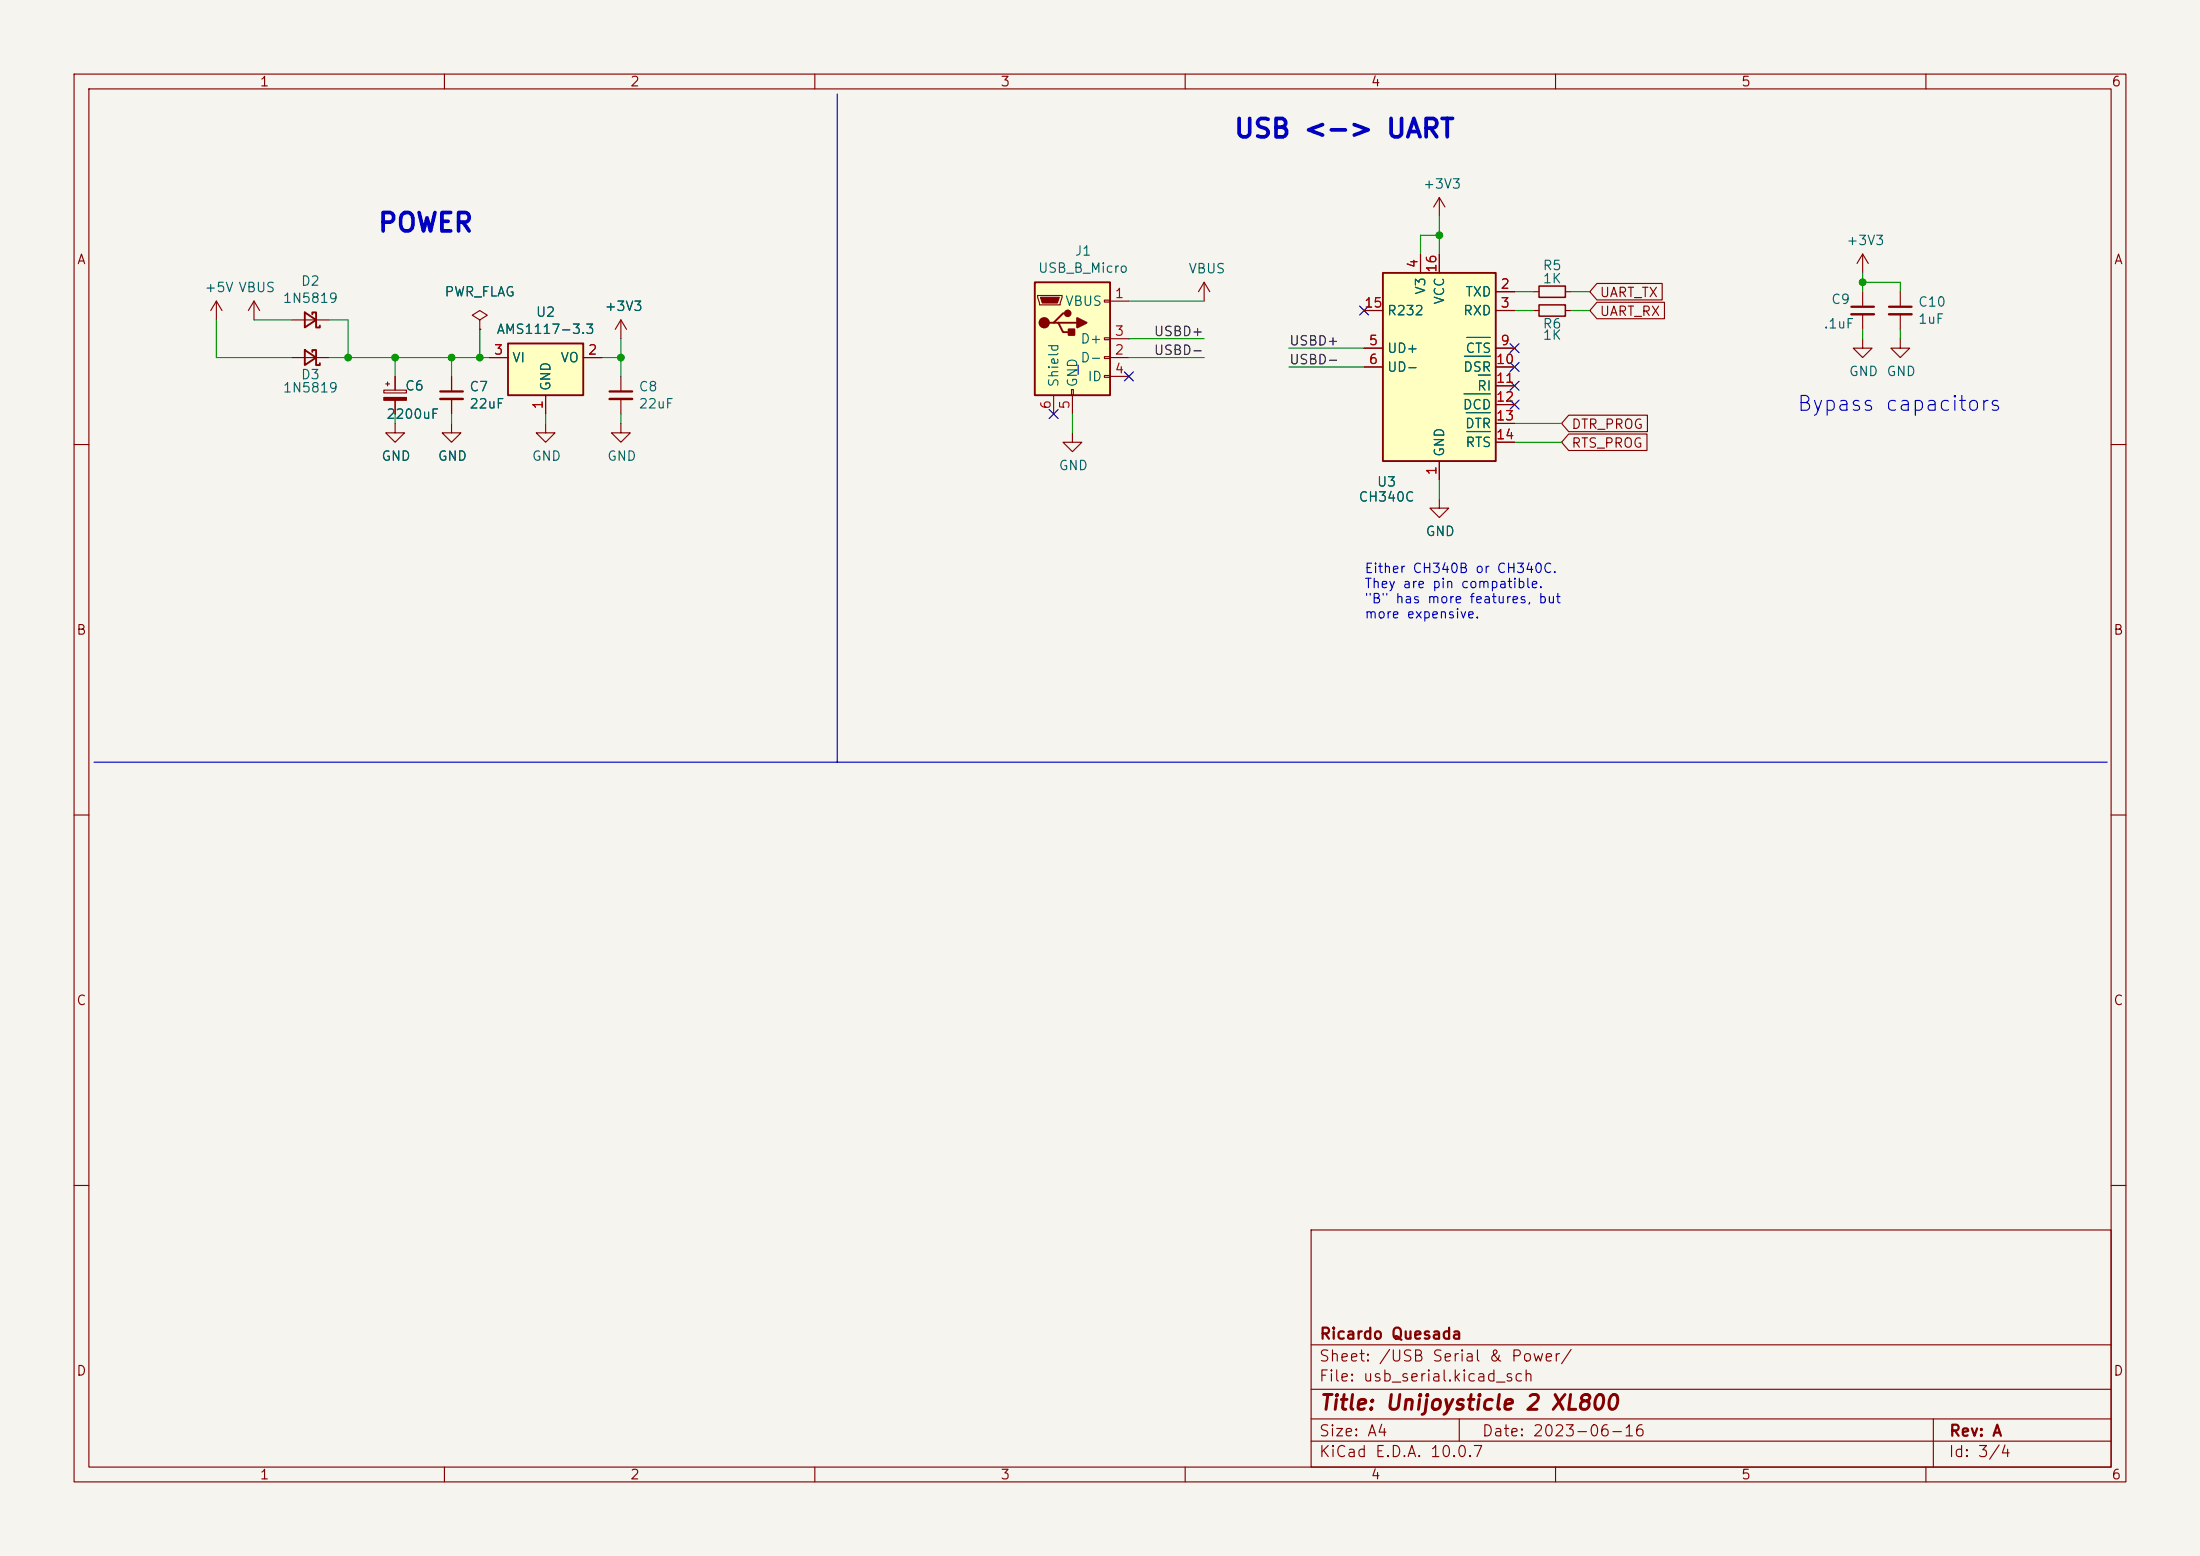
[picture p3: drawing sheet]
<svg xmlns="http://www.w3.org/2000/svg" width="297mm" height="210mm" viewBox="0 0 297 210" stroke-linecap="round" stroke-linejoin="round" font-family="sans-serif">
<path d="M0 0h297v210h-297z" fill="#f5f4ef" stroke="#f5f4ef" stroke-width=".14"/>
<g fill="none" stroke="#840000" stroke-width=".15">
<path d="M10 10h277v190h-277zM12 12h273v186h-273zM60 10v2M110 10v2M160 10v2M210 10v2M260 10v2M162.6 38.1l-.8 1.3M162.6 38.1l.7 1.3M162.6 38.1v2.5M251.5 34.3v2.5M251.5 39.4v2"/>
<path d="M251.5 34.3l-.8 1.3M251.5 34.3l.7 1.3M256.5 39.4v2M61 50.8v2M61 53.8v2.1M251.5 45.7v1.3h1.2l-1.2 1.3-1.3-1.3h1.3M251.5 42.4v2.1M256.5 45.7v1.3h1.3l-1.3 1.3-1.2-1.3h1.2M256.5 42.4v2.1M10 60h2M285 60h2M10 110h2"/>
<path d="M285 110h2M10 160h2M177 166h108v32h-108zM285 160h2M60 198v2M110 198v2M160 198v2M177 194.5h108M177 191.5h108M177 187.5h108M177 181.5h108M197 191.5v3"/>
<path d="M210 198v2M260 198v2M261 191.5v6.5"/>
</g>
<path d="M59.4 52.8h3.1M249.9 41.4h3.1M255 41.4h3.1" fill="none" stroke="#840000" stroke-width=".3"/>
<path d="M59.4 53.8h3.1M249.9 42.4h3.1M255 42.4h3.1" fill="none" stroke="#840000" stroke-width=".33"/>
<path d="M139.7 38.1h10.2v15.2h-10.2z" fill="#ffffc2"/>
<path d="M139.7 38.1h10.2v15.2h-10.2zM142.2 43.6h.7l.6 1.2h1.3M142.9 43.6h2.5M144.1 42.3h-.6l-1.3 1.3h-.6" fill="none" stroke="#840000" stroke-width=".25"/>
<path d="M140.1 39.9h3.3v.2l-.3 1h-2.8zM142.2 53.3v2.6M144.7 52.6h.2v.7h-.2zM144.8 53.3v2.6M149.1 40.5h.8v.3h-.8zM149.1 45.6h.8v.2h-.8zM149.1 48.1h.8v.3h-.8zM149.1 50.7h.8v.2h-.8zM149.9 40.6h2.5M149.9 48.3h2.5M149.9 45.7h2.5M149.9 50.8h2.5" fill="none" stroke="#840000" stroke-width=".15"/>
<path d="M140.5 40.1h2.5l-.3 .8h-2z" fill="#840000" stroke="#840000" stroke-width=".15"/>
<g fill="#840000" stroke="#840000" stroke-width=".25">
<path d="M144.3 44.5h.7v.7h-.7z"/>
<path d="M145.4 42.9l1.3 .7-1.3 .6z"/>
<circle cx="141" cy="43.6" r=".63"/>
<circle cx="144.1" cy="42.3" r=".38"/>
</g>
<path d="M186.7 36.8h15.2v25.4h-15.2z" fill="#ffffc2"/>
<path d="M186.7 36.8h15.2v25.4h-15.2z" fill="none" stroke="#840000" stroke-width=".25"/>
<g fill="none" stroke="#840000" stroke-width=".15">
<path d="M191.8 34.3v2.5M194.3 34.3v2.5M201.9 39.4h2.6M144.8 58.4v1.3h1.2l-1.2 1.3-1.3-1.3h1.3M184.1 41.9h2.6M184.1 47h2.6M184.1 49.5h2.6M201.9 41.9h2.6M201.9 47h2.6M201.9 49.5h2.6M201.9 52.1h2.6M201.9 54.6h2.6"/>
<path d="M201.9 57.2h2.6M201.9 59.7h2.6M194.3 62.2v2.6"/>
</g>
<path d="M197.6 53.2h3.6M197.7 48.1h3.5M197.9 55.7h3.3M198 45.5h3.2M198 58.2h3.2M199.6 50.6h1.6" fill="none" stroke="#006464" stroke-width=".15"/>
<path d="M68.6 46.4h10.1v6.9h-10.1z" fill="#ffffc2"/>
<path d="M41.1 47.2l1.6 1.1-1.6 1zM41.1 42.2l1.6 1-1.6 1zM42.2 47.5v-.3h.5v2.1h.5v-.3M42.2 42.4v-.2h.5v2h.5v-.3M68.6 46.4h10.1v6.9h-10.1z" fill="none" stroke="#840000" stroke-width=".25"/>
<g fill="none" stroke="#840000" stroke-width=".15">
<path d="M191.8 34.3v2.5M194.3 26.7l-.8 1.2M194.3 26.7l.8 1.2M194.3 26.7v2.5M194.3 34.3v2.5M201.9 39.4h2.6M207 39.4h.8M211.3 39.4h.8M215.6 38.3h8.8v2.2h-8.8l-1-1.1zM29.2 40.6l-.8 1.3M29.2 40.6l.8 1.3M29.2 40.6v2.6"/>
<path d="M34.3 40.6l-.8 1.3M34.3 40.6l.8 1.3M34.3 40.6v2.6M39.4 48.3h5M39.4 43.2h5M51.8 52.7h3.1v.3h-3.1zM52.1 51.8h.5M52.3 51.6v.5M53.3 57.2v1.2h1.3l-1.3 1.3-1.2-1.3h1.2M53.3 50.8v1.9M53.3 54v1.9M61 57.2v1.2h1.2l-1.2 1.3-1.3-1.3h1.3"/>
<path d="M61 50.8v2M61 53.8v2.1M64.8 43.2l1-.7-1-.6-1 .6 1 .7v1.3M64.8 44.5h.1M66 48.3h2.6M73.7 57.2v1.2h1.2l-1.2 1.3-1.3-1.3h1.3M73.7 53.3v2.6M78.7 48.3h2.6M83.8 57.2v1.2h1.3l-1.3 1.3-1.3-1.3h1.3M83.8 43.2l-.7 1.3M83.8 43.2l.8 1.3M83.8 43.2v2.5"/>
<path d="M83.8 50.8v2M83.8 53.8v2.1M184.1 41.9h2.6M184.1 47h2.6M184.1 49.5h2.6M201.9 41.9h2.6M201.9 47h2.6M201.9 49.5h2.6M201.9 52.1h2.6M201.9 54.6h2.6M201.9 57.2h2.6M201.9 59.7h2.6"/>
<path d="M207 41.9h.8M211.3 41.9h.8M211.8 58.6h10.5v2.2h-10.5l-1-1.1zM211.8 56h10.6v2.3h-10.6l-1-1.1zM215.6 40.8h9.1v2.2h-9.1l-1-1.1zM194.3 67.3v1.3h1.3l-1.3 1.3-1.3-1.3h1.3M194.3 62.2v2.6"/>
</g>
<path d="M207.8 38.6h3.5v1.5h-3.5zM207.8 41.1h3.5v1.6h-3.5z" fill="none" stroke="#840000" stroke-width=".2"/>
<path d="M82.3 52.8h3" fill="none" stroke="#840000" stroke-width=".3"/>
<path d="M82.3 53.8h3" fill="none" stroke="#840000" stroke-width=".33"/>
<path d="M51.8 53.6h3.1v.4h-3.1z" fill="#840000" stroke="#840000" stroke-width=".15"/>
<path d="M113 12.7v90.2M145.5 49.3v1.2M12.7 102.9h271.8" fill="none" stroke="#0000c2" stroke-width=".15"/>
<g fill="none" stroke="#009600" stroke-width=".15">
<path d="M194.3 29.2v5.1M194.3 31.8h-2.5v2.5M204.5 39.4h2.5M212.1 39.4h2.5M251.5 36.8v2.6M251.5 38.1h5v1.3M29.2 43.2v5.1h10.2M34.3 43.2h5.1M44.4 48.3h21.6M44.4 43.2h2.6v5.1M53.3 48.3v2.5M53.3 55.9v1.3"/>
<path d="M61 48.3v2.5M61 55.9v1.3M64.8 44.5v3.8M73.7 55.9v1.3M81.3 48.3h2.5M83.8 45.7v5.1M83.8 55.9v1.3M144.8 55.9v2.5M152.4 48.3h10.2M152.4 40.6h10.2M152.4 45.7h10.2M174 49.5h10.1"/>
<path d="M174 47h10.1M204.5 41.9h2.5M204.5 57.2h6.3M204.5 59.7h6.3M212.1 41.9h2.5M251.5 44.5v1.2M256.5 44.5v1.2M194.3 64.8v2.5"/>
</g>
<g fill="none" stroke="#000084" stroke-width=".15">
<path d="M141.6 55.3l1.2 1.2M142.8 55.3l-1.2 1.2M151.8 50.2l1.2 1.2M153 50.2l-1.2 1.2M183.5 41.3l1.3 1.2M184.8 41.3l-1.3 1.2M203.9 54l1.2 1.2M203.9 46.4l1.2 1.2M203.9 48.9l1.2 1.2M203.9 51.5l1.2 1.2M205.1 54l-1.2 1.2M205.1 46.4l-1.2 1.2"/>
<path d="M205.1 48.9l-1.2 1.2M205.1 51.5l-1.2 1.2"/>
</g>
<path d="M197.6 53.2h3.6M197.7 48.1h3.5M197.9 55.7h3.3M198 45.5h3.2M198 58.2h3.2M199.6 50.6h1.6" fill="none" stroke="#006464" stroke-width=".15"/>
<g fill="#009600" stroke="#009600" stroke-width=".14">
<circle cx="251.5" cy="38.1" r=".46"/>
<circle cx="61" cy="48.3" r=".46"/>
<circle cx="53.3" cy="48.3" r=".46"/>
<circle cx="64.8" cy="48.3" r=".46"/>
<circle cx="83.8" cy="48.3" r=".46"/>
<circle cx="47" cy="48.3" r=".46"/>
<circle cx="194.3" cy="31.8" r=".46"/>
</g>
<g font-size="2.5" fill="#0000c2">
<text x="166.4" y="19.2">USB &lt;-&gt; UART</text>
<text x="50.9" y="31.9">POWER</text>
</g>
<text font-size="2" fill="#0000c2" x="242.5" y="56">Bypass capacitors</text>
<text font-size="2" fill="#840000" x="178" y="190.8">Title: Unijoysticle 2 XL800</text>
<g font-size="1.5" fill="#840000">
<text x="178" y="184.1">Sheet: /USB Serial &amp; Power/</text>
<text x="178" y="181.1">Ricardo Quesada</text>
<text x="178" y="186.8">File: usb_serial.kicad_sch</text>
<text x="178" y="197">KiCad E.D.A. 10.0.7</text>
<text x="178" y="194.2">Size: A4</text>
<text x="200" y="194.2">Date: 2023-06-16</text>
<text x="263" y="197">Id: 3/4</text>
<text x="263" y="194.2">Rev: A</text>
</g>
<g font-size="1.3" fill="#840000">
<text x="35" y="12">1</text>
<text x="85" y="12">2</text>
<text x="135" y="12">3</text>
<text x="185" y="12">4</text>
<text x="235" y="12">5</text>
<text x="285" y="12">6</text>
<text x="10.3" y="36">A</text>
<text x="285.3" y="36">A</text>
<text x="215.9" y="40.4">UART_TX</text>
<text x="215.9" y="43">UART_RX</text>
<text x="212.1" y="58.2">DTR_PROG</text>
<text x="212.1" y="60.7">RTS_PROG</text>
<text x="10.2" y="86">B</text>
<text x="285.2" y="86">B</text>
<text x="10.2" y="136">C</text>
<text x="285.2" y="136">C</text>
<text x="10.2" y="186">D</text>
<text x="285.2" y="186">D</text>
<text x="35" y="200">1</text>
<text x="85" y="200">2</text>
<text x="135" y="200">3</text>
<text x="185" y="200">4</text>
<text x="235" y="200">5</text>
<text x="285" y="200">6</text>
</g>
<g font-size="1.3" fill="#006464">
<text x="192" y="25.8">+3V3</text>
<text x="145" y="34.8">J1</text>
<text x="249.2" y="33.4">+3V3</text>
<text x="27.5" y="39.7">+5V VBUS</text>
<text x="38.1" y="41.2">1N5819</text>
<text x="40.5" y="38.9">D2</text>
<text x="59.9" y="40.3">PWR_FLAG</text>
<text x="140.1" y="37.1">USB_B_Micro</text>
<text x="143.7" y="41.6">VBUS</text>
<text x="160.4" y="37.2">VBUS</text>
<text x="192.7" y="39.9" transform="rotate(-90 192.7 39.9)">V3</text>
<text x="195.3" y="41.2" transform="rotate(-90 195.3 41.2)">VCC</text>
<text x="197.7" y="40.3">TXD</text>
<text x="208.2" y="36.8">R5</text>
<text x="208.2" y="38.6">1K</text>
<text x="247.1" y="41.3">C9</text>
<text x="258.9" y="41.7">C10</text>
<text x="66.9" y="45.4">AMS1117-3.3</text>
<text x="72.3" y="43.1">U2</text>
<text x="81.5" y="42.3">+3V3</text>
<text x="145.8" y="46.7">D+</text>
<text x="187.2" y="48">UD+</text>
<text x="187.2" y="42.9">R232</text>
<text x="197.4" y="42.9">RXD</text>
<text x="197.7" y="48">CTS</text>
<text x="208.2" y="44.7">R6</text>
<text x="208.2" y="46.2">1K</text>
<text x="246.1" y="44.7">.1uF</text>
<text x="258.9" y="44">1uF</text>
<text x="38.1" y="53.3">1N5819</text>
<text x="40.5" y="51.5">D3</text>
<text x="54.6" y="53">C6</text>
<text x="63.3" y="53.1">C7</text>
<text x="69.1" y="49.2">VI</text>
<text x="74.6" y="52.9" transform="rotate(-90 74.6 52.9)">GND</text>
<text x="75.6" y="49.2">VO</text>
<text x="86.1" y="53.1">C8</text>
<text x="143.2" y="52.4" transform="rotate(-90 143.2 52.4)">Shield</text>
<text x="145.7" y="52.4" transform="rotate(-90 145.7 52.4)">GND</text>
<text x="145.8" y="49.2">D-</text>
<text x="146.7" y="51.8">ID</text>
<text x="187.2" y="50.5">UD-</text>
<text x="197.4" y="50.5">DSR</text>
<text x="199.3" y="53">RI</text>
<text x="249.5" y="51.1">GND</text>
<text x="254.6" y="51.1">GND</text>
<text x="52.1" y="56.8">2200uF</text>
<text x="63.3" y="55.4">22uF</text>
<text x="86.1" y="55.4">22uF</text>
<text x="197.4" y="55.6">DCD</text>
<text x="197.7" y="58.1">DTR</text>
<text x="51.4" y="62.5">GND</text>
<text x="59" y="62.5">GND</text>
<text x="71.7" y="62.5">GND</text>
<text x="81.9" y="62.5">GND</text>
<text x="142.8" y="63.8">GND</text>
<text x="185.8" y="66">U3</text>
<text x="195.3" y="61.7" transform="rotate(-90 195.3 61.7)">GND</text>
<text x="197.7" y="60.7">RTS</text>
<text x="183.3" y="68">CH340C</text>
<text x="192.4" y="72.7">GND</text>
</g>
<g font-size="1.3" fill="#a90000">
<text x="150.4" y="40.6">1</text>
<text x="184.1" y="41.8">15</text>
<text x="191.7" y="36.3" transform="rotate(-90 191.7 36.3)">4</text>
<text x="194.2" y="36.9" transform="rotate(-90 194.2 36.9)">16</text>
<text x="202.5" y="39.3">2</text>
<text x="202.5" y="41.8">3</text>
<text x="150.4" y="45.6">3</text>
<text x="184.7" y="46.9">5</text>
<text x="202.5" y="46.9">9</text>
<text x="66.6" y="48.2">3</text>
<text x="79.3" y="48.2">2</text>
<text x="150.4" y="48.2">2</text>
<text x="150.4" y="50.7">4</text>
<text x="184.7" y="49.4">6</text>
<text x="201.9" y="49.4">10</text>
<text x="201.9" y="52">11</text>
<text x="73.6" y="55.3" transform="rotate(-90 73.6 55.3)">1</text>
<text x="142.2" y="55.3" transform="rotate(-90 142.2 55.3)">6</text>
<text x="144.7" y="55.3" transform="rotate(-90 144.7 55.3)">5</text>
<text x="201.9" y="54.5">12</text>
<text x="201.9" y="57.1">13</text>
<text x="201.9" y="59.6">14</text>
<text x="194.2" y="64.2" transform="rotate(-90 194.2 64.2)">1</text>
</g>
<g font-size="1.3" fill="#0f0f0f">
<text x="155.7" y="45.7">USBD+</text>
<text x="174" y="47">USBD+</text>
<text x="155.7" y="48.2">USBD-</text>
<text x="174" y="49.5">USBD-</text>
</g>
<g font-size="1.3" fill="#0000c2">
<text x="184.1" y="77.7">Either CH340B or CH340C.</text>
<text x="184.1" y="79.7">They are pin compatible.</text>
<text x="184.1" y="81.7">&quot;B&quot; has more features, but</text>
<text x="184.1" y="83.8">more expensive.</text>
</g>
</svg>
